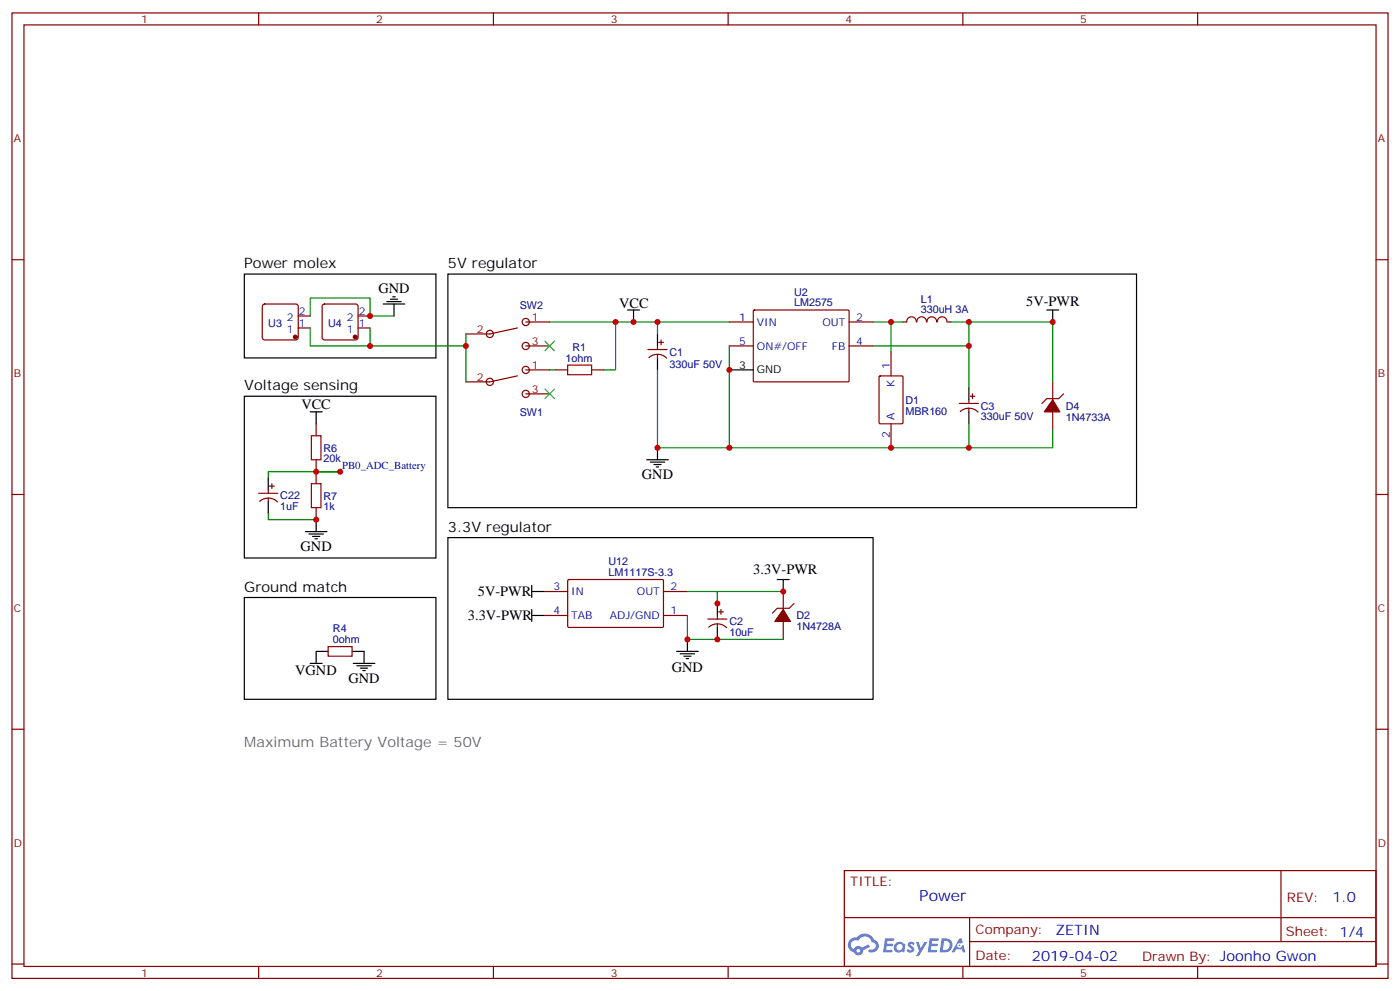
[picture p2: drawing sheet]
<svg xmlns="http://www.w3.org/2000/svg" width="412mm" height="292mm" viewBox="0 0 412 292" stroke-linecap="round" stroke-linejoin="round" font-family="sans-serif">
<g fill="none" stroke="#870000" stroke-width=".35">
<path d="M3.5 3.8h405.4v284.3h-405.4zM7.1 7.3h398.2v277.3h-398.2zM76.2 3.8v3.5M145.3 3.8v3.5M214.5 3.8v3.5M283.6 3.8v3.5M352.8 3.8v3.5M3.5 76.5h3.6M405.3 76.5h3.6M3.5 145.6h3.6M405.3 145.6h3.6M3.5 214.8h3.6"/>
<path d="M405.3 214.8h3.6M248.7 256.4h156.6v28.2h-156.6zM377.3 256.4v20.9M248.7 270.2h156.5M285.6 277.3h119.6M285.6 270.2v14.2M3.5 283.9h3.6M76.2 284.6v3.5M145.3 284.6v3.5M214.5 284.6v3.5M283.6 284.6v3.5M352.8 284.6v3.5"/>
<path d="M405.3 283.9h3.6"/>
</g>
<g fill="#5487ff">
<path d="M267.7 277.6a1.22 1.22 0 0 1 1.7 .2l-.4 .6a.47 .47 0 0 0-.3-.4 .47 .47 0 0 0-.5 .2l.1 .2a1.14 1.14 0 0 1 .8 1.8 1.14 1.14 0 0 1-1.9 0l-.2-.2 .5-.6 .7 .5a.29 .29 0 0 0 .3-.3 .29 .29 0 0 0-.2-.3 1.04 1.04 0 0 1-.6-1.7z"/>
<path d="M260.7 276.3h2.4l.3 .2-.2 .5-1.8 .1-.1 .8h1.5l.3 .4-.3 .4h-1.6l-.2 1.1h1.7l.2 .3-.2 .3-2.6 .1z"/>
<path d="M273.8 276.3h2.4l.3 .2-.1 .5-1.8 .1-.2 .8h1.6l.3 .4-.4 .4h-1.6l-.1 1.1h1.7l.2 .3-.2 .3-2.6 .1z"/>
<path d="M282.6 276.3h.7l.3 1.3-.6 .3a.69 .69 0 0 0-1 .3 .69 .69 0 0 0 .4 .9 .69 .69 0 0 0 .9-.6l.5-.2 .6 2.2h-.8l-.2-.9h-1.8l-.5 .9h-.8z"/>
<path d="M269.8 277.4h.8l.6 1.8 1.1-1.8h.9l-2.6 4.2h-.8l.9-1.5z"/>
<path d="M277.4 276.3l-.6 4.2h1.3a2.11 2.11 0 0 0 2.5-2.1 2.11 2.11 0 0 0-2.5-2.1zM278.1 277.1a1.39 1.39 0 0 1 1.7 1.4 1.39 1.39 0 0 1-1.8 1.3h-.3z"/>
<path d="M263.7 277.9a1.54 1.54 0 0 0-.1 2.2 1.54 1.54 0 0 0 2.2 .1l.6 .3 .3-2.3-.2-.3h-.4a1.49 1.49 0 0 0-2.4 0zM264 278.9a.94 .94 0 0 1 1.8 0 .94 .94 0 0 1-1.8 0z"/>
<path d="M250.4 276.7a2.18 2.18 0 0 0 1.1 3.7 1.44 1.44 0 0 0 1.6 .9 1.44 1.44 0 0 0 1.2-1.4l2-1.1-.5-.7-1.9 1a1.47 1.47 0 0 0-2.4 .4 1.39 1.39 0 0 1-.7-1.9 1.39 1.39 0 0 1 2-.5 2.12 2.12 0 0 1 2.2-1.3 2.12 2.12 0 0 1 1.9 1.7 1.14 1.14 0 0 1 1.1 1.4 1.14 1.14 0 0 1-1.7 .7 .43 .43 0 0 0-.5 .4 .43 .43 0 0 0 .4 .5 1.98 1.98 0 0 0 2.5-1.2 1.98 1.98 0 0 0-1.2-2.6 3.1 3.1 0 0 0-5.3-.6l-.9 .1zM252.3 280a.55 .55 0 0 1 1.1 0 .55 .55 0 0 1-1.1 0z"/>
<circle cx="282.6" cy="278.4" r=".26"/>
</g>
<g fill="none" stroke="#870000" stroke-width=".35">
<path d="M77.5 89.7l.5-.2h9.1l.5 .2 .2 .5v9.2l-.2 .5-.5 .2h-9.1l-.5-.2-.2-.5v-9.2zM87.8 96.6h3.6M87.8 93.1h3.6M95.1 89.7l.5-.2h9.2l.5 .2 .2 .5v9.2l-.3 .5-.4 .2h-9.2l-.5-.2-.2-.5v-9.2zM105.5 96.6h3.5M105.5 93.1h3.5M152.4 96.6l-8.1 1.8h-7.1M154.9 94.8h7M214.8 94.8h7.1M222 91.5l.2-.2h27.7l.2 .4v20.6l-.3 .2-27.7-.1-.2-.3zM250.1 94.8h7.1M266 94.8h1.1"/>
<path d="M267.1 94.8a1.41 1.41 0 0 1 1.4-1.5 1.41 1.41 0 0 1 1.4 1.5M270.1 94.8a1.41 1.41 0 0 1 1.4-1.5 1.41 1.41 0 0 1 1.4 1.5M273.1 94.8a1.41 1.41 0 0 1 1.4-1.5 1.41 1.41 0 0 1 1.4 1.5M276.1 94.8a1.41 1.41 0 0 1 1.4-1.5 1.41 1.41 0 0 1 1.4 1.5M279 94.8h1.1M152.4 110.7l-8.1 1.8h-7.1M154.9 101.9h7M154.9 116h7M154.9 108.9h7M155.9 101.9a1.06 1.06 0 0 0-1.5-1 1.06 1.06 0 0 0-.2 1.8 1.06 1.06 0 0 0 1.7-.5v-.3M163.7 108.9h3.5M174.3 108.9h3.5"/>
<path d="M190.9 102.9h5.6M191.1 105.3a3.8 3.8 0 0 1 5.3 .2M193.7 101.9v1M193.7 104.4v1M194 100.8h1.4M194.7 100.1v1.4M214.8 101.9h7.1M250.1 101.9h7.1M259 110.9l.3-.2h6.3l.3 .2 .1 13.6-.2 .3h-6.5l-.3-.2zM262.5 103.6v7.1M282.6 118.8h5.6M285.4 117.8v1"/>
<path d="M285.8 116.7h1.4M286.5 116v1.4M310.1 112.5v5.3M313.3 116l-1.4 1.4h-3.6l-1.4 1.4M93.1 124.8v3.5M93.1 135.4v7.1M262.5 124.8v7.1M282.9 121.2a3.8 3.8 0 0 1 5.2 .2M285.4 120.2v1.1M310.1 121.3v5.3M76.2 145.3h5.6M76.5 147.7a3.8 3.8 0 0 1 5.2 .1"/>
<path d="M79 144.2v1.1M79 146.7v1M79.4 143.2h1.4M80.1 142.5v1.4M93.1 149.5v3.5M160.2 174.2h7M167.3 170.8l.3-.1h27.7l.1 .3v13.6l-.3 .2-27.7-.1-.2-.3zM195.4 174.2h7.1M212.4 179.5v1.4M230.7 174.2v5.3M233.9 177.7l-1.4 1.4h-3.5l-1.5 1.5M96.7 190.4h7v2.9h-7z"/>
<path d="M160.2 181.3h7M195.4 181.3h7.1M208.5 182.3h5.6M208.8 184.7a3.8 3.8 0 0 1 5.2 .2M211.3 181.3v1M211.3 183.7v1.1M211.7 180.2h1.4M230.7 183v5.3"/>
<circle cx="144.3" cy="98.4" r="1.06"/>
<circle cx="154.9" cy="94.8" r="1.06"/>
<circle cx="144.3" cy="112.5" r="1.06"/>
<circle cx="154.9" cy="116" r="1.06"/>
<circle cx="154.9" cy="108.9" r="1.06"/>
</g>
<g fill="none" stroke="#000" stroke-width=".35">
<path d="M72 80.7h56.4v24.7h-56.4zM112.9 89.5h6.3M113.9 88.8h4.3M115 88.1h2.1M115.7 87.4h.7M116.1 89.5v3.6M131.9 80.7h202.9v68.8h-202.9zM184.9 91.3h3.5M186.6 91.3v3.5M193.7 98.4v3.5M308.3 91.3h3.6M310.1 91.3v3.5"/>
<path d="M72 116.7h56.4v47.6h-56.4zM193.7 105.4v3.5M214.8 108.9h7.1M285.4 114.2v3.6M91.4 121.3h3.5M93.1 121.3v3.5M190.5 135.4h6.3M191.6 136.1h4.2M192.6 136.8h2.1M193.3 137.5h.7M193.7 131.9v3.5M285.4 121.3v3.5"/>
<path d="M79 140.7v3.5M79 147.7v3.6M90 156.6h6.3M91 157.3h4.2M92.1 158h2.1M92.8 158.7h.7M93.1 153v3.6M131.9 158.3h125.3v47.7h-125.3zM72 176h56.4v30h-56.4zM156.6 174.2h3.6M156.6 172.4v3.6M156.6 179.5v3.5"/>
<path d="M211.3 177.7v3.6M229 170.7h3.5M230.7 170.7v3.5M91.4 195.4h3.5M96.7 191.8h-3.6v3.6M103.7 191.8h3.5v3.6M104.1 195.4h6.3M105.1 196.1h4.3M106.2 196.8h2.1M106.9 197.5h.7M156.6 181.3h3.6M199.3 191.8h6.4"/>
<path d="M200.4 192.5h4.2M201.4 193.3h2.2M202.1 194h.7M202.5 188.3v3.5M211.3 184.8v3.5"/>
</g>
<g fill="none" stroke="#008700" stroke-width=".35">
<path d="M91.4 93.1v-5.3h17.6v5.3h7.1M91.4 96.6v5.3h45.8M109 96.6v5.3M137.2 98.4v14.1M161.9 94.8h52.9M181.3 94.8v14.1h-3.5M193.7 94.8v3.6M257.2 94.8h5.3v8.8M262.5 94.8h3.5M280.1 94.8h5.3v19.4M285.4 94.8h24.7v17.7M161.9 108.9h1.8"/>
<path d="M193.7 108.9v23h91.7v-7.1M214.8 101.9v30M257.2 101.9h28.2M93.1 138.9h7.1h-21.2v1.8M310.1 126.6v5.3h-24.7M79 151.3v1.7h14.1M202.5 174.2h8.8v3.5v-3.5h19.4M202.5 181.3v7h28.2"/>
</g>
<path d="M160.5 100.5l2.8 2.8M160.5 114.6l2.8 2.8M163.3 100.5l-2.8 2.8M163.3 114.6l-2.8 2.8" fill="none" stroke="#3c3" stroke-width=".35"/>
<path d="M167.2 107.5h7.1v2.8h-7.1zM91.7 128.3h2.8v7.1h-2.8zM91.7 142.5h2.8v7h-2.8z" fill="none" stroke="#a10000" stroke-width=".35"/>
<g fill="#870000" stroke="#870000" stroke-width=".35">
<path d="M230.7 179.5l2.1 3.5h-4.6z"/>
<path d="M310.1 117.8l2.1 3.5h-4.6z"/>
<circle cx="104.6" cy="99.2" r=".53"/>
<circle cx="87" cy="99.2" r=".53"/>
</g>
<path d="M99.8 138.9h.7M100.2 138.6v.7" fill="none" stroke="#000" stroke-width=".29"/>
<g fill="#c00">
<circle cx="93.1" cy="138.9" r=".88"/>
<circle cx="93.1" cy="153" r=".88"/>
<circle cx="109" cy="93.1" r=".88"/>
<circle cx="109" cy="101.9" r=".88"/>
<circle cx="214.8" cy="108.9" r=".88"/>
<circle cx="181.3" cy="94.8" r=".88"/>
<circle cx="193.7" cy="94.8" r=".88"/>
<circle cx="186.6" cy="94.8" r=".88"/>
<circle cx="285.4" cy="101.9" r=".88"/>
<circle cx="193.7" cy="131.9" r=".88"/>
<circle cx="214.8" cy="131.9" r=".88"/>
<circle cx="262.5" cy="131.9" r=".88"/>
<circle cx="285.4" cy="94.8" r=".88"/>
<circle cx="285.4" cy="131.9" r=".88"/>
<circle cx="262.5" cy="94.8" r=".88"/>
<circle cx="310.1" cy="94.8" r=".88"/>
<circle cx="211.3" cy="177.7" r=".88"/>
<circle cx="230.7" cy="174.2" r=".88"/>
<circle cx="211.3" cy="188.3" r=".88"/>
<circle cx="202.5" cy="188.3" r=".88"/>
<circle cx="100.2" cy="138.9" r=".88"/>
<circle cx="137.2" cy="101.9" r=".88"/>
</g>
<text font-size="4.6" fill="#00f" x="270.8" y="265.4">Power</text>
<g font-size="4.2">
<text x="72" y="79">Power molex</text>
<text x="131.9" y="79">5V regulator</text>
<text x="111.5" y="86.3">GND</text>
<text x="182.4" y="90.6">VCC</text>
<text x="302.3" y="90.2">5V-PWR</text>
<text x="72" y="114.9">Voltage sensing</text>
<text x="88.8" y="120.5">VCC</text>
<text x="189.1" y="141">GND</text>
<text x="131.9" y="156.6">3.3V regulator</text>
<text x="88.5" y="162.2">GND</text>
<text x="221.9" y="168.9">3.3V-PWR</text>
<text x="72" y="174.2">Ground match</text>
<text x="140.8" y="175.6">5V-PWR</text>
<text x="137.8" y="182.7">3.3V-PWR</text>
<text x="197.9" y="197.8">GND</text>
<text x="87" y="198.9">VGND</text>
<text x="102.7" y="201">GND</text>
</g>
<text font-size="4.2" fill="#666" x="72" y="220.1">Maximum Battery Voltage = 50V</text>
<g font-size="4.2" fill="#00f">
<text x="392.5" y="265.7">1.0</text>
<text x="310.9" y="275.2">ZETIN</text>
<text x="304" y="283">2019-04-02</text>
</g>
<g font-size="3.9" fill="#800">
<text x="250.5" y="261">TITLE:</text>
<text x="379.1" y="265.7">REV:</text>
<text x="287.4" y="275.2">Company:</text>
<text x="378.7" y="275.8">Sheet: 1/4</text>
<text x="287.4" y="282.9">Date:</text>
<text x="336.4" y="282.9">Drawn By: Joonho Gwon</text>
</g>
<g font-size="3.2" fill="#800">
<text x="41.6" y="6.8">1</text>
<text x="110.8" y="6.8">2</text>
<text x="179.9" y="6.8">3</text>
<text x="249.1" y="6.8">4</text>
<text x="318.2" y="6.8">5</text>
<text x="4.1" y="41.9">A</text>
<text x="405.9" y="41.9">A</text>
<text x="156.6" y="94.5">1</text>
<text x="140.5" y="98">2</text>
<text x="156.6" y="101.5">3</text>
<text x="4.1" y="111.1">B</text>
<text x="140.5" y="112.1">2</text>
<text x="156.6" y="108.6">1</text>
<text x="405.9" y="111.1">B</text>
<text x="156.6" y="115.6">3</text>
<text x="4.1" y="180.2">C</text>
<text x="405.9" y="180.2">C</text>
<text x="4.1" y="249.3">D</text>
<text x="405.9" y="249.3">D</text>
<text x="41.6" y="287.6">1</text>
<text x="110.8" y="287.6">2</text>
<text x="179.9" y="287.6">3</text>
<text x="249.1" y="287.6">4</text>
<text x="318.2" y="287.6">5</text>
</g>
<g font-size="3.2" fill="#000080">
<text x="233.9" y="87.1">U2</text>
<text x="271.2" y="89.1">L1</text>
<text x="153.1" y="91.1">SW2</text>
<text x="233.9" y="90.2">LM2575</text>
<text x="271.2" y="92.2">330uH 3A</text>
<text x="79" y="96.4">U3</text>
<text x="96.7" y="96.4">U4</text>
<text x="166.6" y="106.6">1ohm</text>
<text x="168.6" y="103.3">R1</text>
<text x="197.2" y="104.8">C1</text>
<text x="197.2" y="108.4">330uF 50V</text>
<text x="266.7" y="118.9">D1</text>
<text x="153.1" y="122.5">SW1</text>
<text x="266.7" y="122.1">MBR160</text>
<text x="288.9" y="123.8">330uF 50V</text>
<text x="288.9" y="120.7">C3</text>
<text x="314" y="123.9">1N4733A</text>
<text x="314" y="120.7">D4</text>
<text x="95.2" y="136.2">20k</text>
<text x="95.2" y="133">R6</text>
<text x="82.5" y="147.1">C22</text>
<text x="95.3" y="147.1">R7</text>
<text x="82.5" y="150.3">1uF</text>
<text x="95.2" y="150.3">1k</text>
<text x="179.2" y="166.5">U12</text>
<text x="179.2" y="169.6">LM1117S-3.3</text>
<text x="214.8" y="184.2">C2</text>
<text x="234.6" y="185.6">1N4728A</text>
<text x="234.6" y="182.4">D2</text>
<text x="98.1" y="189.4">0ohm</text>
<text x="98.1" y="186.2">R4</text>
<text x="214.8" y="187.4">10uF</text>
</g>
<g font-size="3.2" fill="#00f">
<text x="84.5" y="94.5">2</text>
<text x="88" y="92.7">2</text>
<text x="102.2" y="94.5">2</text>
<text x="105.7" y="92.7">2</text>
<text x="217.8" y="94.5">1</text>
<text x="223" y="95.9">VIN</text>
<text x="242.3" y="95.9">OUT</text>
<text x="252.2" y="94.5">2</text>
<text x="84.5" y="98">1</text>
<text x="88" y="96.2">1</text>
<text x="102.2" y="98">1</text>
<text x="105.7" y="96.2">1</text>
<text x="217.8" y="101.5">5</text>
<text x="252.2" y="101.5">4</text>
<text x="223" y="102.9">ON#/OFF</text>
<text x="245.1" y="102.9">FB</text>
<text x="262.1" y="108.6" transform="rotate(-90 262.1 108.6)">1</text>
<text x="263.5" y="114" transform="rotate(-90 263.5 114)">K</text>
<text x="263.5" y="123.8" transform="rotate(-90 263.5 123.8)">A</text>
<text x="262.1" y="128.9" transform="rotate(-90 262.1 128.9)">2</text>
<text x="100.8" y="138.1">PB0_ADC_Battery</text>
<text x="163.1" y="173.8">3</text>
<text x="197.6" y="173.8">2</text>
<text x="168.3" y="175.3">IN</text>
<text x="187.6" y="175.3">OUT</text>
<text x="163.1" y="180.9">4</text>
<text x="168.3" y="182.3">TAB</text>
<text x="179.6" y="182.3">ADJ/GND</text>
<text x="197.6" y="180.9">1</text>
</g>
<g font-size="3.2">
<text x="217.8" y="108.6">3</text>
<text x="223" y="110">GND</text>
</g>
</svg>
